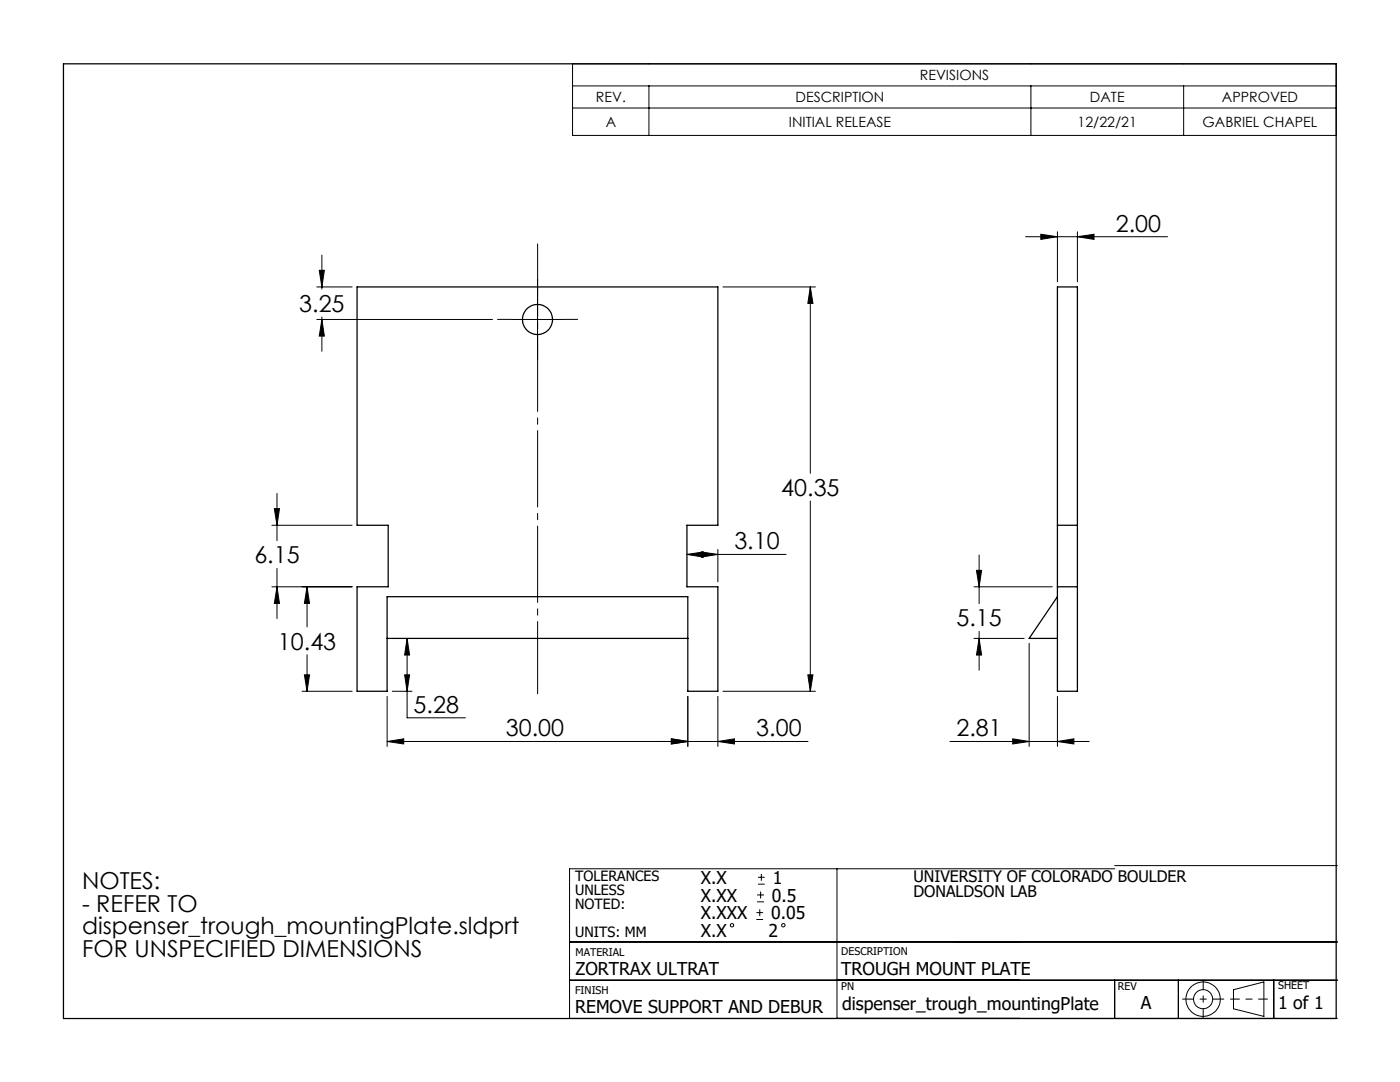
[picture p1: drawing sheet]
<svg xmlns="http://www.w3.org/2000/svg" width="279mm" height="216mm" viewBox="0 0 279 216" stroke-linecap="round" stroke-linejoin="round" font-family="sans-serif">
<g fill="none" stroke="#000" stroke-width=".2">
<path d="M114.3 12.7h152.4v14.3h-152.4zM114.3 17.1h152.4M129.5 17.1v9.9M205.7 17.1v9.9M236.2 17.1v9.9M114.3 21.6h152.4M63.2 57.3h7.1M63.7 53.9h1l-.5 3.4zM64.2 50.9v6.8M107.3 58.7v10.1M144.3 57.3h18.4M161.7 57.3v37.1"/>
<path d="M161.7 57.3l.5 3.2h-1zM204.7 47.2h28.3M207.7 46.7l3.3 .5-3.3 .6zM211 46.2v10M215 47.2l3.3-.5v1.1zM215 46.2v10M63.2 63.7h35.1M64.2 63.7l.5 3.4h-1zM64.2 63.3v6.8M102.3 63.7h10M55.3 98.5v9.4M161.7 100v37.9"/>
<path d="M54.3 104.8h16M54.3 117.1h16M54.8 101.5h1l-.5 3.3zM55.3 113.4v10M55.3 117.1l.5 3.3h-1zM61.3 117.1l.5 3.3h-1.1zM61.3 117.1v8M137.1 110.6l3.3-.5v1.1zM137.1 110.6h19.8M140 110.1l3.3 .5-3.3 .6zM143.3 109.6v6.5M194.4 117.1h15.6"/>
<path d="M194.9 113.8h1l-.5 3.3zM195.4 110.7v9.7M60.3 137.9h10M60.7 134.7h1.1l-.5 3.2zM61.3 130.7v7.2M77.3 139v9.9M78.3 137.9h3.9M80.8 134.7h.9l-.5 3.2zM81.2 127.4l.5 3.3h-.9zM81.2 127.4v15.8h11.7M137.3 139v9.9M143.3 139v9.9"/>
<path d="M144.3 137.9h18.4M161.2 134.7h1l-.5 3.2zM194.4 127.4h10M195.4 127.4l.5 3.3h-1zM195.4 126v7.7M205.4 128.4v20.5M211 139v9.9M77.3 148l3.3-.6v1zM77.3 148h84M134 147.4l3.3 .6-3.3 .4zM143.3 148l3.3-.6v1zM189.6 148h27.8"/>
<path d="M202.1 147.4l3.3 .6-3.3 .4zM211 148l3.3-.6v1zM151.1 180h1.4M151.1 178.6h1.4M151.3 176.4h1.3M151.3 175h1.3M151.8 177.9v1.4M151.9 174.4v1.4M167 173.4v29.8M222.5 173.4h-108.8v29.8h153.2M222.5 172.7h44.4M113.7 195.6h153.2"/>
<path d="M113.7 188h153.2M151 183.5h1.3M151 182.1h1.3M151.6 181.4v1.4M222.5 195.6v7.6M235.2 195.6v7.6M246.2 197.5l6-1.6v6.9l-6-1.5zM254.2 195.6v7.6"/>
<circle cx="146.1" cy="184.6" r=".34"/>
<circle cx="156.3" cy="184.6" r=".34"/>
<circle cx="240.1" cy="199.4" r="3.4"/>
<circle cx="240.1" cy="199.4" r="1.91"/>
</g>
<path d="M236 199.4h8.2" fill="none" stroke="#000" stroke-width=".2" stroke-dasharray="15.2 1.3 1.3 1.3" stroke-dashoffset="13"/>
<path d="M240.1 195.5v7.7" fill="none" stroke="#000" stroke-width=".2" stroke-dasharray="15.2 1.3 1.3 1.3" stroke-dashoffset="13.3"/>
<path d="M245.6 199.4h7.4" fill="none" stroke="#000" stroke-width=".2" stroke-dasharray="15.2 1.3 1.3 1.3" stroke-dashoffset="13.4"/>
<g fill="none" stroke="#000" stroke-width=".25">
<path d="M12.7 12.7h254v190.5h-254zM71.3 57.3h72v47.5h-6.2v12.3h6.2v20.8h-6v-18.8h-60v18.8h-6v-20.8h6.2v-12.3h-6.2zM211 57.3h4v80.6h-4zM211 119.1l-5.6 8.3h5.6M211 117.1h4M211 104.8h4M77.3 127.4h60"/>
<circle cx="107.3" cy="63.8" r="3"/>
</g>
<path d="M107.3 48.7v89.7" fill="none" stroke="#000" stroke-width=".2" stroke-dasharray="15.2 1.3 1.3 1.3" stroke-dashoffset=".8"/>
<path d="M107.3 58.7v-3M102.3 63.7h-3M107.3 68.7v3M112.3 63.7h3" fill="none" stroke="#000" stroke-width=".2" stroke-dasharray="15.2 1.3 1.3 1.3"/>
<g fill="#000">
<path d="M54.8 101.5h1l-.5 3.3zM55.3 117.1l.5 3.3h-1zM61.3 117.1l.5 3.3h-1.1zM60.7 134.7h1.1l-.5 3.2zM64.2 63.7l.5 3.4h-1zM63.7 53.9h1l-.5 3.4zM161.2 134.7h1l-.5 3.2zM161.7 57.3l.5 3.2h-1zM81.2 127.4l.5 3.3h-.9zM80.8 134.7h.9l-.5 3.2zM195.4 127.4l.5 3.3h-1zM194.9 113.8h1l-.5 3.3z"/>
<path d="M140 110.1l3.3 .5-3.3 .6zM137.1 110.6l3.3-.5v1.1z"/>
<path d="M77.3 148l3.3-.6v1zM134 147.4l3.3 .6-3.3 .4z"/>
<path d="M143.3 148l3.3-.6v1zM134 147.4l3.3 .6-3.3 .4zM215 47.2l3.3-.5v1.1zM207.7 46.7l3.3 .5-3.3 .6z"/>
<path d="M202.1 147.4l3.3 .6-3.3 .4zM211 148l3.3-.6v1z"/>
</g>
<g font-size="4.7">
<text x="222.7" y="46.2">2.00</text>
<text x="59.7" y="62.2">3.25</text>
<text x="155.9" y="99">40.35</text>
<text x="50.8" y="112.4">6.15</text>
<text x="146.6" y="109.6">3.10</text>
<text x="190.9" y="124.9">5.15</text>
<text x="55.5" y="129.6">10.43</text>
<text x="82.6" y="142.2">5.28</text>
<text x="101" y="146.9">30.00</text>
<text x="150.9" y="146.9">3.00</text>
<text x="190.9" y="146.9">2.81</text>
<text x="16.4" y="177.4">NOTES:</text>
<text x="16.4" y="181.9">- REFER TO</text>
<text x="16.4" y="186.4">dispenser_trough_mountingPlate.sldprt</text>
<text x="16.4" y="191">FOR UNSPECIFIED DIMENSIONS</text>
</g>
<g font-size="3.5">
<text x="139.9" y="176.4">X.X</text>
<text x="139.9" y="179.9">X.XX</text>
<text x="154.1" y="179.9">0.5</text>
<text x="154.2" y="176.4">1</text>
<text x="139.9" y="183.5">X.XXX</text>
<text x="153.9" y="183.5">0.05</text>
<text x="139.9" y="187">X.X</text>
<text x="153.4" y="187">2</text>
<text x="114.9" y="194.5">ZORTRAX ULTRAT</text>
<text x="167.9" y="194.5">TROUGH MOUNT PLATE</text>
<text x="114.8" y="202.2">REMOVE SUPPORT AND DEBUR</text>
<text x="168.1" y="201.6">dispenser_trough_mountingPlate</text>
<text x="227.7" y="201.4">A</text>
<text x="255.1" y="201.3">1 of 1</text>
</g>
<g font-size="3.2">
<text x="182.3" y="175.9">UNIVERSITY OF COLORADO BOULDER</text>
<text x="182.3" y="179.1">DONALDSON LAB</text>
</g>
<g font-size="2.8">
<text x="183.6" y="16">REVISIONS</text>
<text x="118.9" y="20.4">REV.</text>
<text x="158.8" y="20.4">DESCRIPTION</text>
<text x="217.5" y="20.4">DATE</text>
<text x="243.9" y="20.4">APPROVED</text>
<text x="120.9" y="25.3">A</text>
<text x="157.4" y="25.3">INITIAL RELEASE</text>
<text x="215.1" y="25.3">12/22/21</text>
<text x="240" y="25.3">GABRIEL CHAPEL</text>
<text x="114.8" y="175.7">TOLERANCES</text>
<text x="114.8" y="178.5">UNLESS</text>
<text x="114.8" y="181.4">NOTED:</text>
<text x="114.8" y="187">UNITS: MM</text>
</g>
<g font-size="2.1">
<text x="114.9" y="190.7">MATERIAL</text>
<text x="167.9" y="190.5">DESCRIPTION</text>
<text x="167.9" y="197.6">PN</text>
<text x="223.1" y="197.4">REV</text>
<text x="255.1" y="197.4">SHEET</text>
<text x="114.8" y="198.3">FINISH</text>
</g>
</svg>
